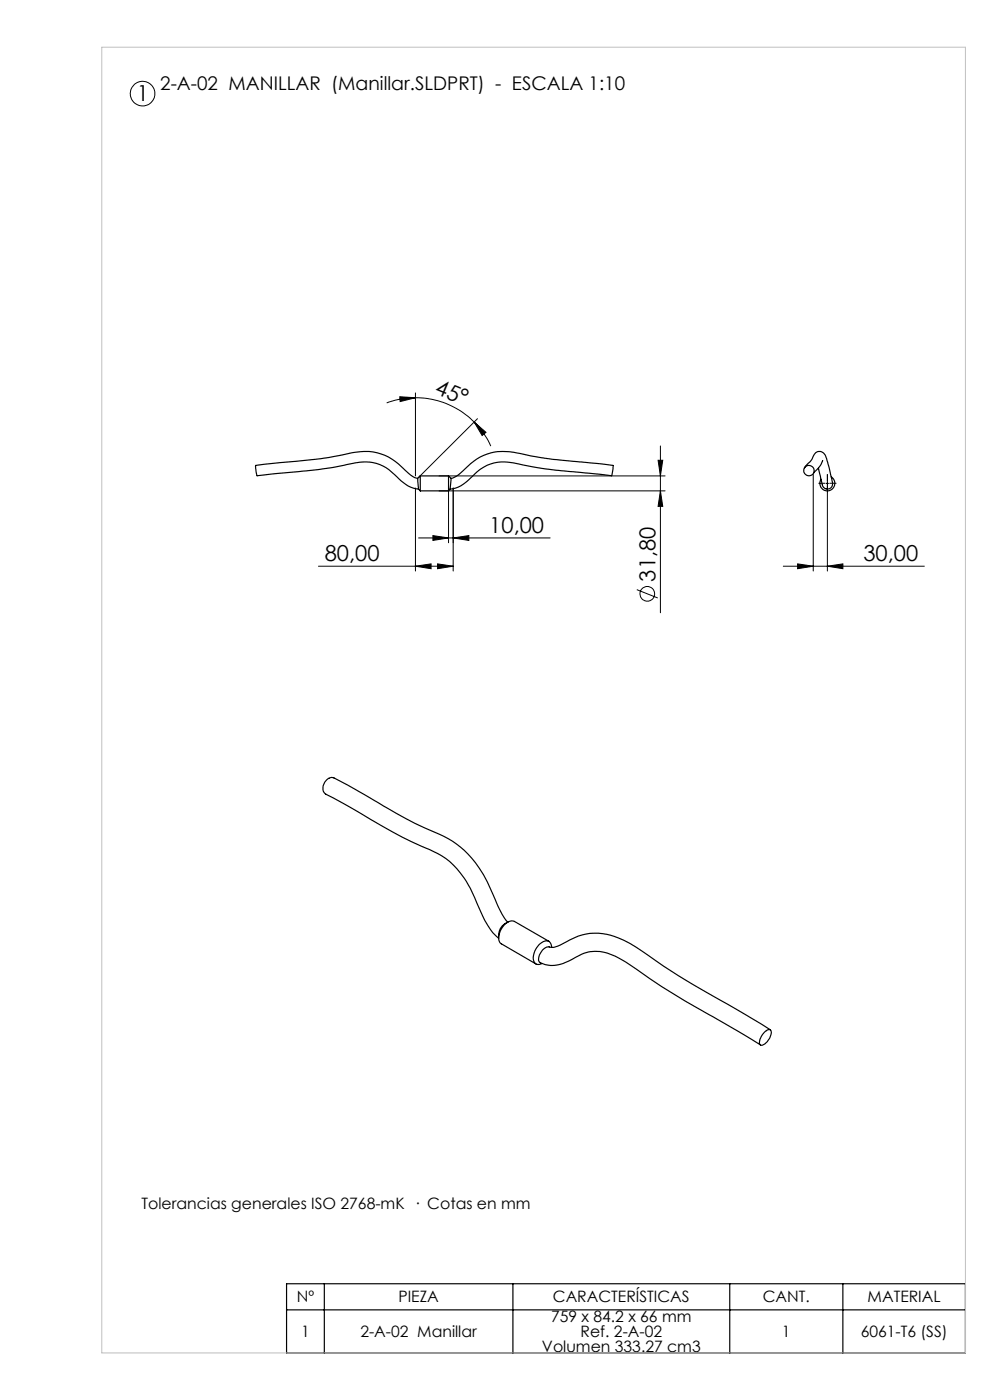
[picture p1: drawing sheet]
<svg xmlns="http://www.w3.org/2000/svg" width="210mm" height="297mm" viewBox="0 0 210 297" stroke-linecap="round" stroke-linejoin="round" font-family="sans-serif">
<g fill="none" stroke="#000" stroke-width=".21">
<path d="M84.8 84.2l3.3 .2-3.2 .8zM88.1 83.4v17.6M88.1 84.4a17.3 17.3 0 0 1 12.5 5.1M88.1 84.4a17.9 17.9 0 0 0-6.1 1.1M100.6 89.5l2.5 2.2-.8 .7zM100.6 89.5a16.6 16.6 0 0 1 3.5 5.1M101.3 88.8l-12.5 12.4M139.6 97.6h1l-.5 3.4zM140.1 94.6v35.4M88.1 103.5v17.6M88.8 114.1h27.9M91.8 113.6l3.3 .5-3.3 .5z"/>
<path d="M92.8 119.6l3.3 .5-3.3 .5zM93.1 104.1h48M93.1 101h48M95.1 103.5v11.6M96.1 114.1l3.3-.5v1zM96.1 103.5v17.6M140.1 104.1l.5 3.3h-1zM169.2 119.6l3.3 .5-3.3 .5zM172.5 100.6v20.5M175.3 102.5h.5M175.5 100.6v20.5M67.6 120.1h28.5"/>
<path d="M88.1 120.1l3.3-.5v1zM135.1 125.1l4.4 1.8M166.2 120.1h29.9M175.5 120.1l3.3-.5v1z"/>
<circle cx="30.2" cy="19.9" r="2.6"/>
<circle cx="137.3" cy="126" r="1.56"/>
</g>
<g fill="none" stroke="#000" stroke-width=".25">
<path d="M170.6 99.3l.9-1.1a4.7 4.7 0 0 0 1.4-2 1.43 1.43 0 0 1 1.5-.3 1.43 1.43 0 0 1 .9 1.3l.9 3.6a3 3 0 0 1 .1 2.7 1.12 1.12 0 0 1-1.9-.6M173.6 99.3l.8 3.6M174.5 97.7a7.2 7.2 0 0 1-1.9 2.6v.1M88.6 101.5a7.4 7.4 0 0 1-3.5-2.5 11.3 11.3 0 0 0-11.4-2.7l-5.5 1-12.1 1.2-1.9 .2v.2l.3 2 15.7-1.7a35.8 35.8 0 0 1 8.2-1.2 9.4 9.4 0 0 1 6.2 3.5 6.5 6.5 0 0 0 4.2 2.2M88.6 101.5l.2 2.2M88.8 103.7l.3 .4M89.1 101v3.1M89.1 101l-.5 .5M89.1 104.1h6M89.1 101h6M95.1 101v3.1M95.1 101l.6 .5"/>
<path d="M95.5 103.7l-.4 .4M95.7 101.5l.4-.1a22.1 22.1 0 0 0 4.3-3.5 12.1 12.1 0 0 1 10.7-1.5l6.3 1.1 12.7 1.3-.3 2.1-11.2-1.1a90.2 90.2 0 0 1-10.7-1.7 8.9 8.9 0 0 0-8.2 3.4 7.1 7.1 0 0 1-4.2 2.2zM176.3 101.2a1.6 1.6 0 0 1 .6 2.2 1.6 1.6 0 0 1-2.3 .5 1.6 1.6 0 0 1-.4-2.2M105.8 198.3v.7M107 196a2.64 2.64 0 0 0-1.2 2.3M107.7 195.6a20.9 20.9 0 0 1-3-5.6 22.3 22.3 0 0 0-9.6-12.1 129.5 129.5 0 0 1-13.7-6.9l-4.1-2.4a42.5 42.5 0 0 0-7-3.7 2.28 2.28 0 0 0-1.4 3.4l4.7 2.5a149 149 0 0 0 19.3 10.3 18.5 18.5 0 0 1 7.8 9.3l.5 1.2a17.9 17.9 0 0 0 4.6 7.5M107.7 195.6l-.7 .4M116.5 199.7l-7.4-4.2a2.31 2.31 0 0 0-2.6 1.3 2.71 2.71 0 0 0-.2 3.4l7.4 4.3M117 201a1.2 1.2 0 0 0-.6-1.3 1.2 1.2 0 0 0-1.5 .3 3.8 3.8 0 0 0-1.6 4.1 1.11 1.11 0 0 0 1.6 .3M162.3 218.8l.3-.2a.6 .6 0 0 1 .8-.1 .6 .6 0 0 1 .2 .8 2.93 2.93 0 0 1-2.1 2.5 1.02 1.02 0 0 1-.1-1.6zM163.4 218.5l-9.1-5.5a168.1 168.1 0 0 1-19.4-12.1 14.4 14.4 0 0 0-10.6-2.7 25.7 25.7 0 0 0-6 2.5 4.1 4.1 0 0 1-2.3 .2 3.2 3.2 0 0 0-1.8 2.8 2.04 2.04 0 0 0 2.1 1 8.6 8.6 0 0 0 5.8-1.6 8.1 8.1 0 0 1 8.4-.3l2.2 1.3a245.8 245.8 0 0 0 22.2 13.7l6.4 3.9M60.8 272.3h144v14.7h-144z"/>
<path d="M60.8 277.9h144M68.8 272.3v14.7M108.8 272.3v14.7M154.8 272.3v14.7M178.8 272.3v14.7"/>
<circle cx="171.6" cy="99.8" r="1.1"/>
</g>
<path d="M175 102.5h-1.3M175.5 102v-1.3M175.5 103v1.4M176 102.5h1.4" fill="none" stroke="#000" stroke-width=".21" stroke-dasharray="15.2 1.3 1.3 1.3"/>
<path d="M21.6 10h183.2v277h-183.2z" fill="none" stroke="#c0c0c0" stroke-width=".21"/>
<g fill="#000">
<path d="M100.6 89.5l2.5 2.2-.8 .7zM84.8 84.2l3.3 .2-3.2 .8z"/>
<path d="M91.8 113.6l3.3 .5-3.3 .5zM96.1 114.1l3.3-.5v1z"/>
<path d="M140.1 104.1l.5 3.3h-1zM139.6 97.6h1l-.5 3.4z"/>
<path d="M88.1 120.1l3.3-.5v1zM92.8 119.6l3.3 .5-3.3 .5zM169.2 119.6l3.3 .5-3.3 .5zM175.5 120.1l3.3-.5v1z"/>
</g>
<g font-size="4.7">
<text x="29" y="21.5">1</text>
<text x="92" y="83.4" transform="rotate(23 92 83.4)">45°</text>
<text x="103.8" y="113.1">10,00</text>
<text x="68.9" y="119.1">80,00</text>
<text x="183.2" y="119.1">30,00</text>
<text x="139" y="123.4" transform="rotate(-90 139 123.4)">31,80</text>
</g>
<text font-size="4" x="34" y="19.1">2-A-02 MANILLAR (Manillar.SLDPRT) - ESCALA 1:10</text>
<g font-size="3.3">
<text x="30" y="256.6">Tolerancias generales ISO 2768-mK · Cotas en mm</text>
<text x="63" y="276.3">Nº</text>
<text x="84.5" y="276.3">PIEZA</text>
<text x="116.9" y="280.4">759 x 84.2 x 66 mm</text>
<text x="117.3" y="276.3">CARACTERÍSTICAS</text>
<text x="161.8" y="276.3">CANT.</text>
<text x="184" y="276.3">MATERIAL</text>
<text x="63.9" y="283.6">1</text>
<text x="76.4" y="283.6">2-A-02 Manillar</text>
<text x="115" y="286.9">Volumen 333.27 cm3</text>
<text x="123.1" y="283.6">Ref. 2-A-02</text>
<text x="165.9" y="283.6">1</text>
<text x="182.6" y="283.6">6061-T6 (SS)</text>
</g>
</svg>
